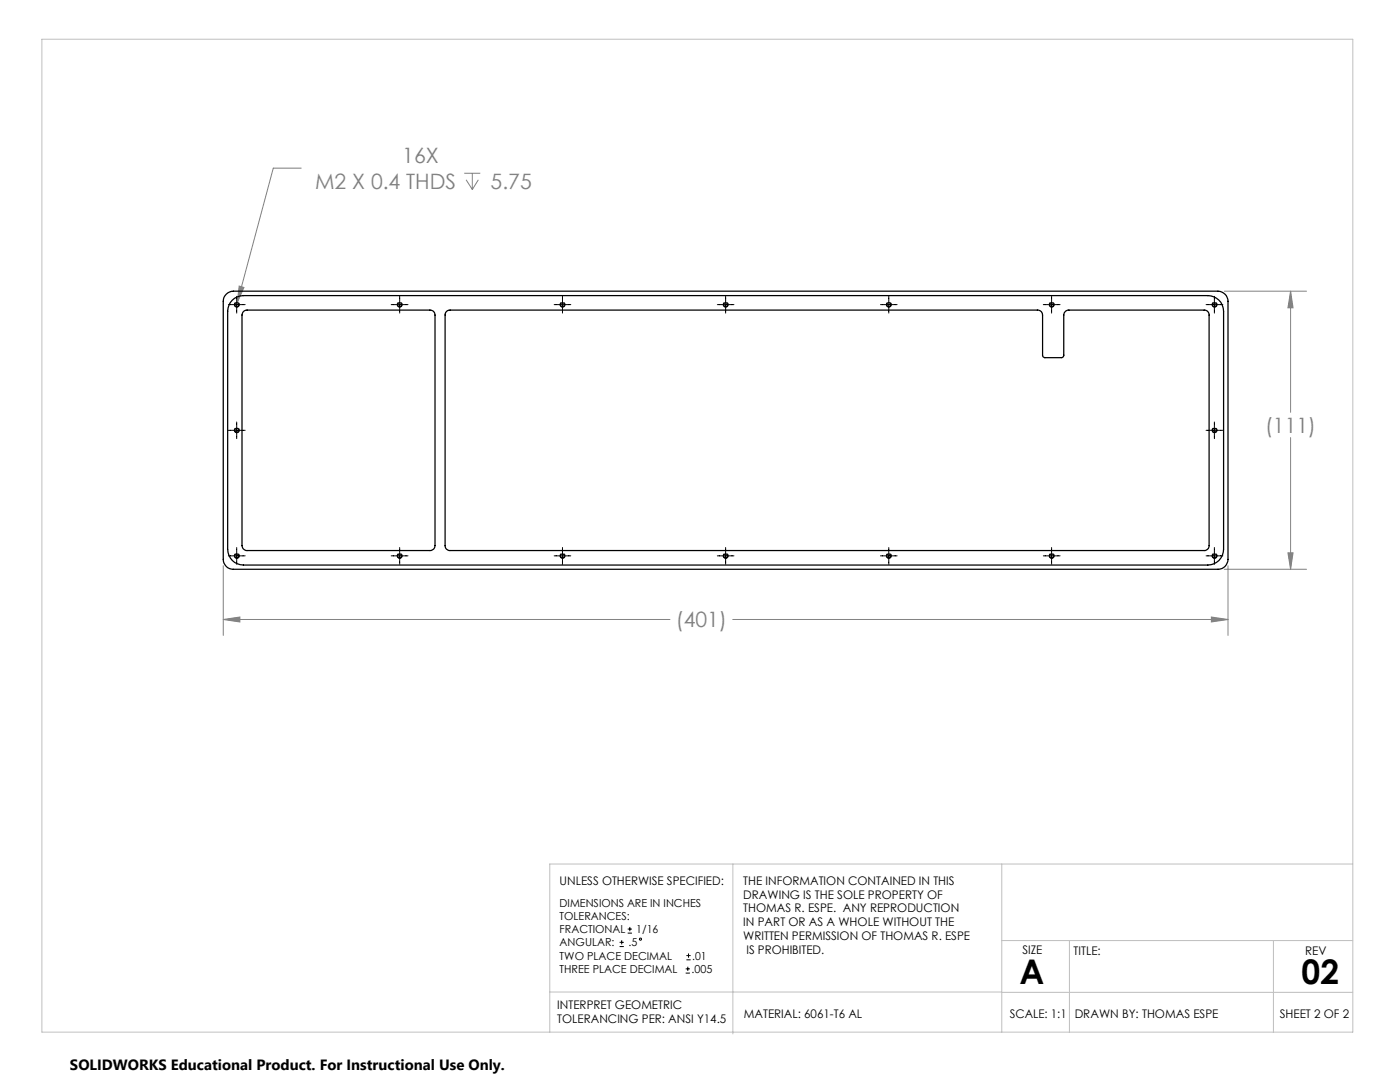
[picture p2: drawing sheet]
<svg xmlns="http://www.w3.org/2000/svg" width="279mm" height="216mm" viewBox="0 0 279 216" stroke-linecap="round" stroke-linejoin="round" font-family="sans-serif">
<g fill="none" stroke="#808080" stroke-width=".2">
<path d="M60.1 33.5h-5.6l-7.2 26.9M92.6 34.6h3.2M93 35.9l1.3 1.9M94.3 34.6v3.2M95.5 35.9l-1.2 1.9M47.7 57.1l1 .3-1.4 3zM244.3 58.1h16.4M257.6 58.1l.5 3.3h-1.1zM257.6 58.1v24.2M257.6 87.3v26.3M44.6 112.9v13.9M244.3 113.6h16.4"/>
<path d="M245.1 112.9v13.9M257 110.3h1.1l-.5 3.3zM44.6 123.6l3.3-.5v1zM44.6 123.6h89.1M146.2 123.6h98.9M241.8 123.1l3.3 .5-3.3 .5z"/>
</g>
<g fill="none" stroke="#000" stroke-width=".2">
<path d="M47.2 59.1v3.4M79.8 59.1v3.4M112.3 59.1v3.4M144.8 59.1v3.4M177.4 59.1v3.4M209.9 59.1v3.4M242.4 59.1v3.4M45.6 60.8h3.3M78.1 60.8h3.3M110.6 60.8h3.3M143.2 60.8h3.3M175.7 60.8h3.3"/>
<path d="M208.2 60.8h3.4M240.7 60.8h3.4M45.6 85.9h3.3M47.2 84.2v3.3M240.7 85.9h3.4M242.4 84.2v3.3M45.6 110.9h3.3M47.2 109.3v3.3M78.1 110.9h3.3M79.8 109.3v3.3M110.6 110.9h3.3M112.3 109.3v3.3"/>
<path d="M143.2 110.9h3.3M144.8 109.3v3.3M175.7 110.9h3.3M177.4 109.3v3.3M208.2 110.9h3.4M209.9 109.3v3.3M240.7 110.9h3.4M242.4 109.3v3.3M123.6 188.9h.9M123.6 188h.9M124.1 187.6v.9M125.3 186.2h.8"/>
<path d="M125.3 185.4h.8M125.7 185v.8M136.8 194.2h.9M136.8 193.3h.9M137 191.5h.8M137 190.7h.8M137.3 192.9v.8M137.4 190.3v.8"/>
<circle cx="127.8" cy="187.4" r=".21"/>
</g>
<g fill="none" stroke="#000" stroke-width=".2" stroke-dasharray="1.3 .6" stroke-linecap="butt">
<path d="M47.3 61.3a.5 .5 0 0 1-.5-.7 .5 .5 0 0 1 .9-.1 .5 .5 0 0 1-.3 .8h-.1M79.8 61.3a.5 .5 0 0 1-.5-.7 .5 .5 0 0 1 .9-.1 .5 .5 0 0 1-.3 .8h-.1M112.3 61.3a.5 .5 0 0 1-.5-.7 .5 .5 0 0 1 .9-.1 .5 .5 0 0 1-.3 .8h-.1M144.8 61.3a.5 .5 0 0 1-.4-.7 .5 .5 0 0 1 .8-.1 .5 .5 0 0 1-.3 .8h-.1M177.4 61.3a.5 .5 0 0 1-.5-.7 .5 .5 0 0 1 .9-.1 .5 .5 0 0 1-.3 .8h-.1M209.9 61.3a.5 .5 0 0 1-.5-.7 .5 .5 0 0 1 .9-.1 .5 .5 0 0 1-.3 .8h-.1M242.4 61.3a.5 .5 0 0 1-.5-.7 .5 .5 0 0 1 .9-.1 .5 .5 0 0 1-.3 .8h-.1M47.3 86.3a.5 .5 0 0 1-.5-.7 .5 .5 0 0 1 .9-.1 .5 .5 0 0 1-.3 .8h-.1M242.4 86.3a.5 .5 0 0 1-.5-.7 .5 .5 0 0 1 .9-.1 .5 .5 0 0 1-.3 .8h-.1M47.3 111.4a.5 .5 0 0 1-.5-.7 .5 .5 0 0 1 .9-.1 .5 .5 0 0 1-.3 .8h-.1M79.8 111.4a.5 .5 0 0 1-.5-.7 .5 .5 0 0 1 .9-.1 .5 .5 0 0 1-.3 .8h-.1M112.3 111.4a.5 .5 0 0 1-.5-.7 .5 .5 0 0 1 .9-.1 .5 .5 0 0 1-.3 .8h-.1"/>
<path d="M144.8 111.4a.5 .5 0 0 1-.4-.7 .5 .5 0 0 1 .8-.1 .5 .5 0 0 1-.3 .8h-.1M177.4 111.4a.5 .5 0 0 1-.5-.7 .5 .5 0 0 1 .9-.1 .5 .5 0 0 1-.3 .8h-.1M209.9 111.4a.5 .5 0 0 1-.5-.7 .5 .5 0 0 1 .9-.1 .5 .5 0 0 1-.3 .8h-.1M242.4 111.4a.5 .5 0 0 1-.5-.7 .5 .5 0 0 1 .9-.1 .5 .5 0 0 1-.3 .8h-.1"/>
</g>
<path d="M8.4 7.8h261.6v198.2h-261.6zM146.3 172.4v33.9M199.9 172.4v33.6M270 172.4h-160.3v33.6M109.7 197.9h90.2M199.9 198h70.1M199.9 187.7h70.1M213.4 187.7v18.3M254.1 187.7v18.3" fill="none" stroke="#c0c0c0" stroke-width=".2"/>
<path d="M47.7 57.1l-.4 3.3 1.4-3zM44.6 123.6l3.3-.5v1zM241.8 123.1l3.3 .5-3.3 .5zM257 110.3h1.1l-.5 3.3zM257.6 58.1l.5 3.3h-1.1z" fill="#808080"/>
<g fill="none" stroke="#000" stroke-width=".25">
<path d="M45.2 58.7l.6-.4 .8-.2h196.5a2.05 2.05 0 0 1 2 2v51.5a1.99 1.99 0 0 1-2 2h-196.5a1.99 1.99 0 0 1-2-2v-51.5a1.78 1.78 0 0 1 .6-1.4zM46.4 59.9a3.3 3.3 0 0 1 2.2-.9h192.5a3.1 3.1 0 0 1 3.1 3.1v47.5a3.1 3.1 0 0 1-3.1 3.1h-192.5a3.1 3.1 0 0 1-3.2-3.1v-47.5a3.3 3.3 0 0 1 1-2.2zM48.5 62.3l.6-.4h36.7a.97 .97 0 0 1 1 1v46a.97 .97 0 0 1-1 1h-36.5a1.02 1.02 0 0 1-1-1v-46zM89 62.3l.6-.4h117.4a.97 .97 0 0 1 1.1 1v8l.4 .5h3.4l.3-.2 .1-8.3a1.02 1.02 0 0 1 1-1h27a.96 .96 0 0 1 1 1v46a.96 .96 0 0 1-1 1h-150.5a.96 .96 0 0 1-1-1v-46.2z"/>
<circle cx="47.2" cy="60.8" r=".41"/>
<circle cx="79.7" cy="60.8" r=".4"/>
<circle cx="112.2" cy="60.8" r=".4"/>
<circle cx="144.8" cy="60.8" r=".4"/>
<circle cx="177.4" cy="60.8" r=".4"/>
<circle cx="209.9" cy="60.8" r=".41"/>
<circle cx="242.4" cy="60.8" r=".41"/>
<circle cx="47.2" cy="85.9" r=".4"/>
<circle cx="242.4" cy="85.9" r=".4"/>
<circle cx="47.2" cy="110.9" r=".41"/>
<circle cx="79.7" cy="110.9" r=".4"/>
<circle cx="112.2" cy="110.9" r=".4"/>
<circle cx="144.8" cy="110.9" r=".4"/>
<circle cx="177.4" cy="110.9" r=".4"/>
<circle cx="209.9" cy="110.9" r=".41"/>
<circle cx="242.4" cy="110.9" r=".41"/>
</g>
<g font-size="6.8">
<text x="203.5" y="196.4">A</text>
<text x="259.8" y="196.4">02</text>
</g>
<g font-size="4.2" fill="#808080">
<text x="80.3" y="32.6">16X</text>
<text x="62.9" y="37.6">M2 X 0.4 THDS</text>
<text x="97.9" y="37.6">5.75</text>
<text x="252.5" y="86.4">(111)</text>
<text x="134.9" y="125.2">(401)</text>
</g>
<text font-size="3" x="14" y="213.5">SOLIDWORKS Educational Product. For Instructional Use Only.</text>
<g font-size="2.4">
<text x="111.7" y="176.5">UNLESS OTHERWISE SPECIFIED:</text>
<text x="148.3" y="176.5">THE INFORMATION CONTAINED IN THIS</text>
<text x="148.3" y="179.3">DRAWING IS THE SOLE PROPERTY OF</text>
<text x="148.3" y="182.1">THOMAS R. ESPE. ANY REPRODUCTION</text>
<text x="148.3" y="184.8">IN PART OR AS A WHOLE WITHOUT THE</text>
<text x="148.3" y="187.6">WRITTEN PERMISSION OF THOMAS R. ESPE</text>
<text x="149" y="190.4">IS PROHIBITED.</text>
<text x="204.1" y="190.4">SIZE</text>
<text x="214.3" y="190.5">TITLE:</text>
<text x="260.5" y="190.5">REV</text>
<text x="111.2" y="201.4">INTERPRET GEOMETRIC</text>
<text x="148.4" y="203.1">MATERIAL: 6061-T6 AL</text>
<text x="201.5" y="203.1">SCALE: 1:1</text>
<text x="214.5" y="203.1">DRAWN BY: THOMAS ESPE</text>
<text x="255.4" y="203.1">SHEET 2 OF 2</text>
<text x="111.2" y="204.2">TOLERANCING PER: ANSI Y14.5</text>
</g>
<g font-size="2.2">
<text x="111.7" y="180.9">DIMENSIONS ARE IN INCHES</text>
<text x="111.7" y="183.5">TOLERANCES:</text>
<text x="111.7" y="188.8">ANGULAR:</text>
<text x="111.7" y="186.2">FRACTIONAL</text>
<text x="111.7" y="191.5">TWO PLACE DECIMAL</text>
<text x="125.4" y="188.8">.5</text>
<text x="127" y="186.2">1/16</text>
<text x="138.1" y="191.5">.01</text>
<text x="111.7" y="194.1">THREE PLACE DECIMAL</text>
<text x="138" y="194.1">.005</text>
</g>
</svg>
